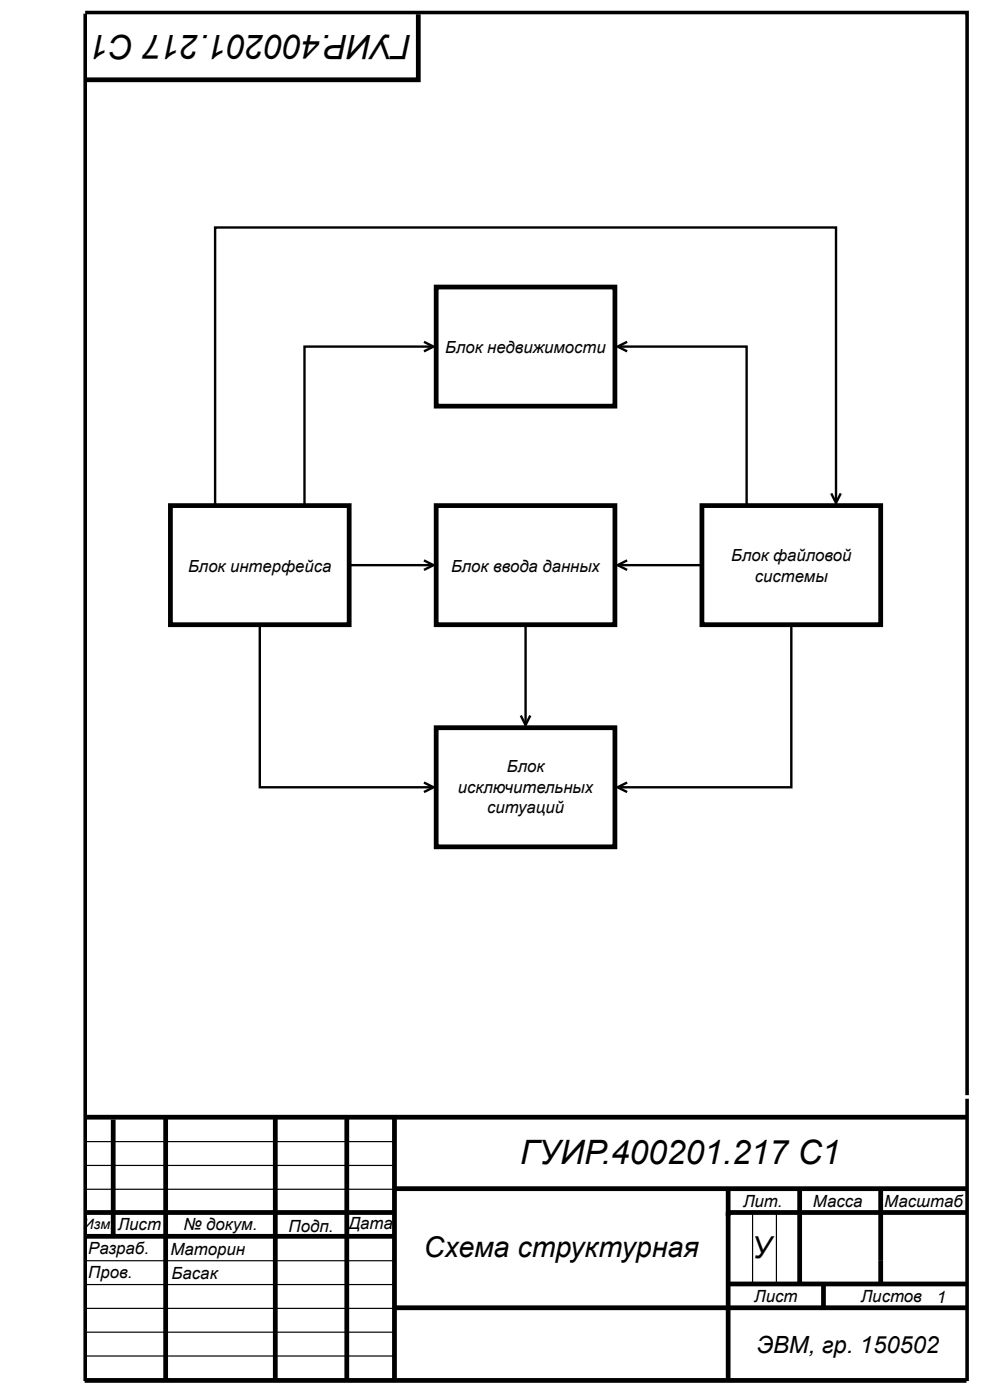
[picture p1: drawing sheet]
<svg xmlns="http://www.w3.org/2000/svg" width="209mm" height="298mm" viewBox="0 0 209 298" stroke-linecap="round" stroke-linejoin="round" font-family="sans-serif">
<path d="M18.1 2.7h187.5v230.2M18.1 2.9v290.8M205.6 233.7v60" fill="none" stroke="#000" stroke-width=".76" stroke-linecap="butt"/>
<g fill="none" stroke="#000" stroke-width="1" stroke-linecap="butt">
<path d="M88.9 3v14h-70.9M18 237.6h187.5M24.1 238.1v24.9M35.2 237.6v55.8M58.5 237.6v55.8M73.7 237.6v55.8M83.9 237.6v55.8M18 257.9h65.9M83.9 252.8h121.6M154.8 252.8v40.6M154.8 257.9h50.7M170 252.8v20.3"/>
<path d="M187.2 252.8v20.3M18 263h65.9M83.9 278.2h121.6M154.8 273.1h50.7M175.1 273.1v5.1M18 293.6h187.5"/>
</g>
<path d="M18.1 242.8h65.9M18.1 247.9h65.9M18.1 253h65.9M160 258v15.2M165 258v15.2M18.1 268.2h65.9M18.1 273.2h65.9M18.1 278.3h65.9M18.1 283.4h65.9M18.1 288.4h65.9" fill="none" stroke="#000" stroke-width=".25"/>
<path d="M149.2 107.5h38v25.4h-38z" fill="#fff"/>
<path d="M149.2 107.5h38v25.4h-38z" fill="none" stroke="#000" stroke-width="1" stroke-linecap="butt"/>
<path d="M92.7 154.8h38v25.3h-38z" fill="#fff"/>
<path d="M92.7 154.8h38v25.3h-38z" fill="none" stroke="#000" stroke-width="1" stroke-linecap="butt"/>
<path d="M36.2 107.5h38v25.4h-38z" fill="#fff"/>
<path d="M36.2 107.5h38v25.4h-38z" fill="none" stroke="#000" stroke-width="1" stroke-linecap="butt"/>
<path d="M92.7 61.1h38v25.3h-38z" fill="#fff"/>
<path d="M92.7 61.1h38v25.3h-38z" fill="none" stroke="#000" stroke-width="1" stroke-linecap="butt"/>
<path d="M90.1 72.7l2.1 1-2.1 1M91.6 73.7h-26.9v33.8M131.9 73.7h26.8v33.8M133.3 72.7l-2 1 2 1M55.2 132.9v34.6h36.4M111.7 132.9v20.8M168.2 132.9v34.6h-36.3M110.7 152.2l1 2 1-2M90.1 166.4l2.1 1.1-2.1 1M133.3 166.4l-2 1.1 2 1" fill="none" stroke="#000" stroke-width=".51"/>
<path d="M92.7 107.5h38v25.4h-38z" fill="#fff"/>
<path d="M92.7 107.5h38v25.4h-38z" fill="none" stroke="#000" stroke-width="1" stroke-linecap="butt"/>
<path d="M90.1 119.2l2.1 1-2.1 1M133.3 119.2l-2 1 2 1M176.7 104.9l1 2.1 1-2.1M177.7 106.4v-58h-132v59.1M74.2 120.2h17.4M131.9 120.2h17.3" fill="none" stroke="#000" stroke-width=".51"/>
<path d="M.4 .4h207.7v296.4h-207.7z" fill="none" stroke="#fff" stroke-width=".25"/>
<g font-size="7.1">
<text x="87.5" y="7.3" transform="rotate(180 87.5 7.3)">ГУИР.400201.217 С1</text>
<text x="110.6" y="247.5">ГУИР.400201.217 С1</text>
</g>
<text font-size="6.4" x="159.8" y="267.5">У</text>
<text font-size="6.1" x="90.1" y="267.3">Схема структурная</text>
<text font-size="5" x="160.9" y="287.8">ЭВМ, гр. 150502</text>
<g font-size="3.6">
<text x="157.9" y="256.6">Лит.</text>
<text x="172.8" y="256.6">Масса</text>
<text x="188" y="256.6">Масштаб</text>
<text x="25" y="261.7">Лист</text>
<text x="39" y="261.7">№ докум.</text>
<text x="61.4" y="261.9">Подп.</text>
<text x="74.1" y="261.4">Дата</text>
<text x="18.7" y="266.8">Разраб.</text>
<text x="36.2" y="267">Маторин</text>
<text x="18.7" y="271.8">Пров.</text>
<text x="36.5" y="272.1">Басак</text>
<text x="160.3" y="276.9">Лист</text>
<text x="183" y="276.9">Листов</text>
<text x="199.1" y="277.1">1</text>
</g>
<g font-size="3.5">
<text x="94.7" y="75">Блок недвижимости</text>
<text x="155.4" y="119.3">Блок файловой</text>
<text x="40" y="121.6">Блок интерфейса</text>
<text x="95.9" y="121.6">Блок ввода данных</text>
<text x="160.5" y="123.9">системы</text>
<text x="107.7" y="164.2">Блок</text>
<text x="97.3" y="168.7">исключительных</text>
<text x="103.5" y="173">ситуаций</text>
</g>
<text font-size="3" x="17.8" y="261.4">Изм.</text>
</svg>
